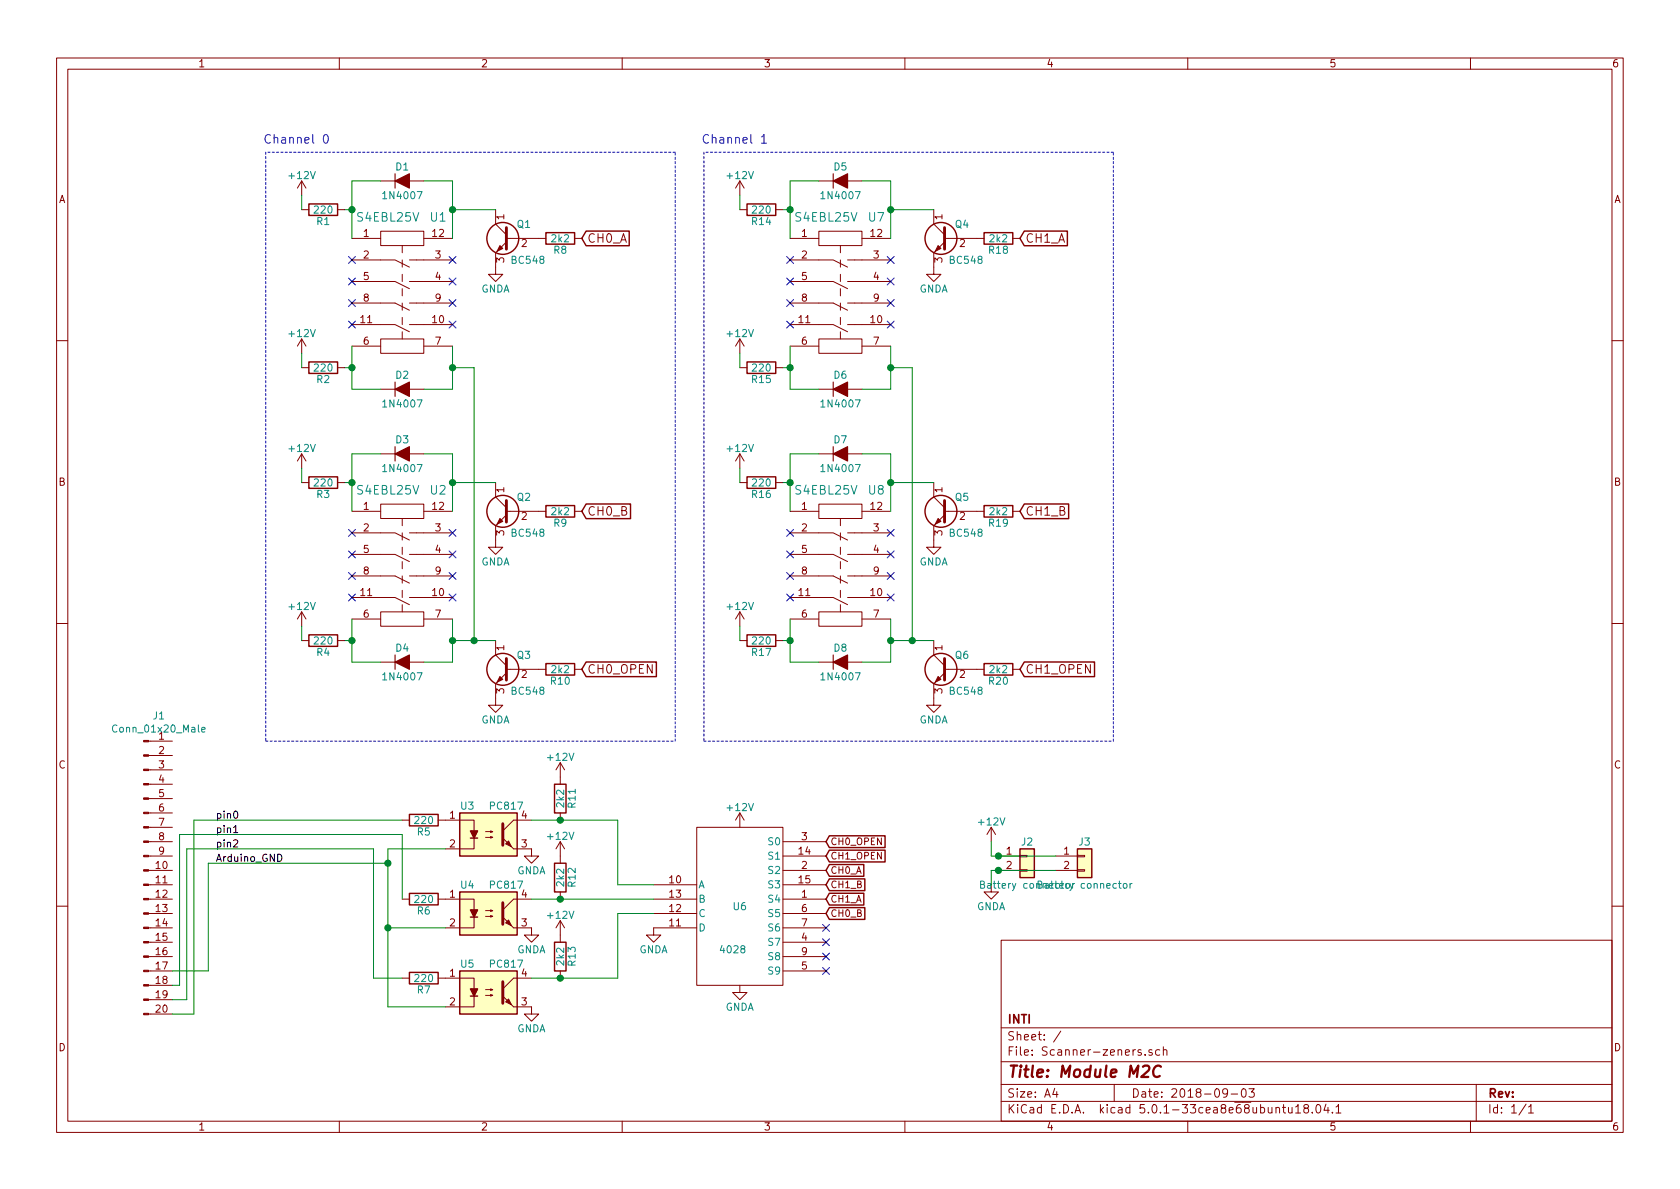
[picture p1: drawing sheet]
EESchema Schematic File Version 4
LIBS:Scanner-zeners-cache
EELAYER 26 0
EELAYER END
$Descr A4 11693 8268
encoding utf-8
Sheet 1 1
Title "Module M2C"
Date "2018-09-03"
Rev ""
Comp "INTI"
Comment1 ""
Comment2 ""
Comment3 ""
Comment4 ""
$EndDescr
$Comp
L Scanner-zeners-rescue:4028 U6
U 1 1
P 5150 6300
F 0 "U6" H 5150 6300 50  0000 C CNN
F 1 "4028" H 5100 6000 50  0000 C CNN
F 2 "Housings_DIP:DIP-16_W7.62mm_LongPads" H 5150 6300 60  0001 C CNN
F 3 "" H 5150 6300 60  0001 C CNN
	1    5150 6300
	1    0    0    -1  
$EndComp
$Comp
L Scanner-zeners-rescue:PC817 U3
U 1 1
P 3400 5800
F 0 "U3" H 3200 6000 50  0000 L CNN
F 1 "PC817" H 3400 6000 50  0000 L CNN
F 2 "Housings_DIP:DIP-4_W7.62mm" H 3200 5600 50  0001 L CIN
F 3 "" H 3400 5800 50  0001 L CNN
	1    3400 5800
	1    0    0    -1  
$EndComp
$Comp
L custom_components:S4EBL25V U1
U 1 1
P 2800 2050
F 0 "U1" H 3050 2600 60  0000 C CNN
F 1 "S4EBL25V" H 2700 2600 60  0000 C CNN
F 2 "custom_footprints:S4EBL25V" H 2600 2250 60  0001 C CNN
F 3 "" H 2600 2250 60  0001 C CNN
	1    2800 2050
	1    0    0    -1  
$EndComp
$Comp
L Scanner-zeners-rescue:R R5
U 1 1
P 2950 5700
F 0 "R5" V 3030 5700 50  0000 C CNN
F 1 "220" V 2950 5700 50  0000 C CNN
F 2 "Resistors_SMD:R_1206_HandSoldering" V 2880 5700 50  0001 C CNN
F 3 "" H 2950 5700 50  0001 C CNN
	1    2950 5700
	0    1    1    0   
$EndComp
$Comp
L Scanner-zeners-rescue:R R6
U 1 1
P 2950 6250
F 0 "R6" V 3030 6250 50  0000 C CNN
F 1 "220" V 2950 6250 50  0000 C CNN
F 2 "Resistors_SMD:R_1206_HandSoldering" V 2880 6250 50  0001 C CNN
F 3 "" H 2950 6250 50  0001 C CNN
	1    2950 6250
	0    1    1    0   
$EndComp
$Comp
L Scanner-zeners-rescue:R R7
U 1 1
P 2950 6800
F 0 "R7" V 3030 6800 50  0000 C CNN
F 1 "220" V 2950 6800 50  0000 C CNN
F 2 "Resistors_SMD:R_1206_HandSoldering" V 2880 6800 50  0001 C CNN
F 3 "" H 2950 6800 50  0001 C CNN
	1    2950 6800
	0    1    1    0   
$EndComp
$Comp
L Scanner-zeners-rescue:R R11
U 1 1
P 3900 5550
F 0 "R11" V 3980 5550 50  0000 C CNN
F 1 "2k2" V 3900 5550 50  0000 C CNN
F 2 "Resistors_SMD:R_1206_HandSoldering" V 3830 5550 50  0001 C CNN
F 3 "" H 3900 5550 50  0001 C CNN
	1    3900 5550
	1    0    0    -1  
$EndComp
$Comp
L power:GNDA #PWR01
U 1 1
P 3700 5900
F 0 "#PWR01" H 3700 5650 50  0001 C CNN
F 1 "GNDA" H 3700 5750 50  0000 C CNN
F 2 "" H 3700 5900 50  0001 C CNN
F 3 "" H 3700 5900 50  0001 C CNN
	1    3700 5900
	1    0    0    -1  
$EndComp
$Comp
L power:+12V #PWR02
U 1 1
P 3900 5400
F 0 "#PWR02" H 3900 5250 50  0001 C CNN
F 1 "+12V" H 3900 5540 50  0000 C CNN
F 2 "" H 3900 5400 50  0001 C CNN
F 3 "" H 3900 5400 50  0001 C CNN
	1    3900 5400
	1    0    0    -1  
$EndComp
$Comp
L Scanner-zeners-rescue:PC817 U5
U 1 1
P 3400 6900
F 0 "U5" H 3200 7100 50  0000 L CNN
F 1 "PC817" H 3400 7100 50  0000 L CNN
F 2 "Housings_DIP:DIP-4_W7.62mm" H 3200 6700 50  0001 L CIN
F 3 "" H 3400 6900 50  0001 L CNN
	1    3400 6900
	1    0    0    -1  
$EndComp
$Comp
L Scanner-zeners-rescue:R R13
U 1 1
P 3900 6650
F 0 "R13" V 3980 6650 50  0000 C CNN
F 1 "2k2" V 3900 6650 50  0000 C CNN
F 2 "Resistors_SMD:R_1206_HandSoldering" V 3830 6650 50  0001 C CNN
F 3 "" H 3900 6650 50  0001 C CNN
	1    3900 6650
	1    0    0    -1  
$EndComp
$Comp
L power:GNDA #PWR03
U 1 1
P 3700 7000
F 0 "#PWR03" H 3700 6750 50  0001 C CNN
F 1 "GNDA" H 3700 6850 50  0000 C CNN
F 2 "" H 3700 7000 50  0001 C CNN
F 3 "" H 3700 7000 50  0001 C CNN
	1    3700 7000
	1    0    0    -1  
$EndComp
$Comp
L power:+12V #PWR04
U 1 1
P 3900 6500
F 0 "#PWR04" H 3900 6350 50  0001 C CNN
F 1 "+12V" H 3900 6640 50  0000 C CNN
F 2 "" H 3900 6500 50  0001 C CNN
F 3 "" H 3900 6500 50  0001 C CNN
	1    3900 6500
	1    0    0    -1  
$EndComp
$Comp
L Scanner-zeners-rescue:PC817 U4
U 1 1
P 3400 6350
F 0 "U4" H 3200 6550 50  0000 L CNN
F 1 "PC817" H 3400 6550 50  0000 L CNN
F 2 "Housings_DIP:DIP-4_W7.62mm" H 3200 6150 50  0001 L CIN
F 3 "" H 3400 6350 50  0001 L CNN
	1    3400 6350
	1    0    0    -1  
$EndComp
$Comp
L Scanner-zeners-rescue:R R12
U 1 1
P 3900 6100
F 0 "R12" V 3980 6100 50  0000 C CNN
F 1 "2k2" V 3900 6100 50  0000 C CNN
F 2 "Resistors_SMD:R_1206_HandSoldering" V 3830 6100 50  0001 C CNN
F 3 "" H 3900 6100 50  0001 C CNN
	1    3900 6100
	1    0    0    -1  
$EndComp
$Comp
L power:GNDA #PWR05
U 1 1
P 3700 6450
F 0 "#PWR05" H 3700 6200 50  0001 C CNN
F 1 "GNDA" H 3700 6300 50  0000 C CNN
F 2 "" H 3700 6450 50  0001 C CNN
F 3 "" H 3700 6450 50  0001 C CNN
	1    3700 6450
	1    0    0    -1  
$EndComp
$Comp
L power:+12V #PWR06
U 1 1
P 3900 5950
F 0 "#PWR06" H 3900 5800 50  0001 C CNN
F 1 "+12V" H 3900 6090 50  0000 C CNN
F 2 "" H 3900 5950 50  0001 C CNN
F 3 "" H 3900 5950 50  0001 C CNN
	1    3900 5950
	1    0    0    -1  
$EndComp
$Comp
L power:GNDA #PWR07
U 1 1
P 4550 6450
F 0 "#PWR07" H 4550 6200 50  0001 C CNN
F 1 "GNDA" H 4550 6300 50  0000 C CNN
F 2 "" H 4550 6450 50  0001 C CNN
F 3 "" H 4550 6450 50  0001 C CNN
	1    4550 6450
	1    0    0    -1  
$EndComp
NoConn ~ 5750 6550
NoConn ~ 5750 6650
NoConn ~ 5750 6750
$Comp
L Scanner-zeners-rescue:BC548 Q1
U 1 1
P 3550 1650
F 0 "Q1" H 3400 1750 50  0000 L CNN
F 1 "BC548" H 3300 1500 50  0000 L CNN
F 2 "TO_SOT_Packages_THT:TO-92_Molded_Narrow" H 3750 1575 50  0001 L CIN
F 3 "" H 3550 1650 50  0001 L CNN
	1    3550 1650
	-1   0    0    -1  
$EndComp
$Comp
L Scanner-zeners-rescue:D_ALT D1
U 1 1
P 2800 1250
F 0 "D1" H 2800 1350 50  0000 C CNN
F 1 "1N4007" H 2800 1150 50  0000 C CNN
F 2 "Diodes_SMD:D_SMA-SMB_Universal_Handsoldering" H 2800 1250 50  0001 C CNN
F 3 "" H 2800 1250 50  0001 C CNN
	1    2800 1250
	1    0    0    -1  
$EndComp
NoConn ~ 3150 1800
NoConn ~ 3150 1950
NoConn ~ 3150 2100
NoConn ~ 3150 2250
NoConn ~ 2450 2250
NoConn ~ 2450 2100
NoConn ~ 2450 1950
NoConn ~ 2450 1800
$Comp
L power:GNDA #PWR08
U 1 1
P 3450 1850
F 0 "#PWR08" H 3450 1600 50  0001 C CNN
F 1 "GNDA" H 3450 1700 50  0000 C CNN
F 2 "" H 3450 1850 50  0001 C CNN
F 3 "" H 3450 1850 50  0001 C CNN
	1    3450 1850
	1    0    0    -1  
$EndComp
$Comp
L Scanner-zeners-rescue:R R1
U 1 1
P 2250 1450
F 0 "R1" V 2330 1450 50  0000 C CNN
F 1 "220" V 2250 1450 50  0000 C CNN
F 2 "Resistors_SMD:R_1206_HandSoldering" V 2180 1450 50  0001 C CNN
F 3 "" H 2250 1450 50  0001 C CNN
	1    2250 1450
	0    1    1    0   
$EndComp
$Comp
L power:+12V #PWR09
U 1 1
P 2100 1350
F 0 "#PWR09" H 2100 1200 50  0001 C CNN
F 1 "+12V" H 2100 1490 50  0000 C CNN
F 2 "" H 2100 1350 50  0001 C CNN
F 3 "" H 2100 1350 50  0001 C CNN
	1    2100 1350
	1    0    0    -1  
$EndComp
$Comp
L Scanner-zeners-rescue:D_ALT D2
U 1 1
P 2800 2700
F 0 "D2" H 2800 2800 50  0000 C CNN
F 1 "1N4007" H 2800 2600 50  0000 C CNN
F 2 "Diodes_SMD:D_SMA-SMB_Universal_Handsoldering" H 2800 2700 50  0001 C CNN
F 3 "" H 2800 2700 50  0001 C CNN
	1    2800 2700
	1    0    0    -1  
$EndComp
$Comp
L Scanner-zeners-rescue:R R2
U 1 1
P 2250 2550
F 0 "R2" V 2330 2550 50  0000 C CNN
F 1 "220" V 2250 2550 50  0000 C CNN
F 2 "Resistors_SMD:R_1206_HandSoldering" V 2180 2550 50  0001 C CNN
F 3 "" H 2250 2550 50  0001 C CNN
	1    2250 2550
	0    1    1    0   
$EndComp
$Comp
L power:+12V #PWR010
U 1 1
P 2100 2450
F 0 "#PWR010" H 2100 2300 50  0001 C CNN
F 1 "+12V" H 2100 2590 50  0000 C CNN
F 2 "" H 2100 2450 50  0001 C CNN
F 3 "" H 2100 2450 50  0001 C CNN
	1    2100 2450
	1    0    0    -1  
$EndComp
$Comp
L Scanner-zeners-rescue:R R8
U 1 1
P 3900 1650
F 0 "R8" V 3980 1650 50  0000 C CNN
F 1 "2k2" V 3900 1650 50  0000 C CNN
F 2 "Resistors_SMD:R_1206_HandSoldering" V 3830 1650 50  0001 C CNN
F 3 "" H 3900 1650 50  0001 C CNN
	1    3900 1650
	0    1    1    0   
$EndComp
$Comp
L custom_components:S4EBL25V U2
U 1 1
P 2800 3950
F 0 "U2" H 3050 4500 60  0000 C CNN
F 1 "S4EBL25V" H 2700 4500 60  0000 C CNN
F 2 "custom_footprints:S4EBL25V" H 2600 4150 60  0001 C CNN
F 3 "" H 2600 4150 60  0001 C CNN
	1    2800 3950
	1    0    0    -1  
$EndComp
$Comp
L Scanner-zeners-rescue:BC548 Q2
U 1 1
P 3550 3550
F 0 "Q2" H 3400 3650 50  0000 L CNN
F 1 "BC548" H 3300 3400 50  0000 L CNN
F 2 "TO_SOT_Packages_THT:TO-92_Molded_Narrow" H 3750 3475 50  0001 L CIN
F 3 "" H 3550 3550 50  0001 L CNN
	1    3550 3550
	-1   0    0    -1  
$EndComp
$Comp
L Scanner-zeners-rescue:D_ALT D3
U 1 1
P 2800 3150
F 0 "D3" H 2800 3250 50  0000 C CNN
F 1 "1N4007" H 2800 3050 50  0000 C CNN
F 2 "Diodes_SMD:D_SMA-SMB_Universal_Handsoldering" H 2800 3150 50  0001 C CNN
F 3 "" H 2800 3150 50  0001 C CNN
	1    2800 3150
	1    0    0    -1  
$EndComp
NoConn ~ 3150 3700
NoConn ~ 3150 3850
NoConn ~ 3150 4000
NoConn ~ 3150 4150
NoConn ~ 2450 4150
NoConn ~ 2450 4000
NoConn ~ 2450 3850
NoConn ~ 2450 3700
$Comp
L power:GNDA #PWR011
U 1 1
P 3450 3750
F 0 "#PWR011" H 3450 3500 50  0001 C CNN
F 1 "GNDA" H 3450 3600 50  0000 C CNN
F 2 "" H 3450 3750 50  0001 C CNN
F 3 "" H 3450 3750 50  0001 C CNN
	1    3450 3750
	1    0    0    -1  
$EndComp
$Comp
L Scanner-zeners-rescue:R R3
U 1 1
P 2250 3350
F 0 "R3" V 2330 3350 50  0000 C CNN
F 1 "220" V 2250 3350 50  0000 C CNN
F 2 "Resistors_SMD:R_1206_HandSoldering" V 2180 3350 50  0001 C CNN
F 3 "" H 2250 3350 50  0001 C CNN
	1    2250 3350
	0    1    1    0   
$EndComp
$Comp
L power:+12V #PWR012
U 1 1
P 2100 3250
F 0 "#PWR012" H 2100 3100 50  0001 C CNN
F 1 "+12V" H 2100 3390 50  0000 C CNN
F 2 "" H 2100 3250 50  0001 C CNN
F 3 "" H 2100 3250 50  0001 C CNN
	1    2100 3250
	1    0    0    -1  
$EndComp
$Comp
L Scanner-zeners-rescue:D_ALT D4
U 1 1
P 2800 4600
F 0 "D4" H 2800 4700 50  0000 C CNN
F 1 "1N4007" H 2800 4500 50  0000 C CNN
F 2 "Diodes_SMD:D_SMA-SMB_Universal_Handsoldering" H 2800 4600 50  0001 C CNN
F 3 "" H 2800 4600 50  0001 C CNN
	1    2800 4600
	1    0    0    -1  
$EndComp
$Comp
L Scanner-zeners-rescue:R R4
U 1 1
P 2250 4450
F 0 "R4" V 2330 4450 50  0000 C CNN
F 1 "220" V 2250 4450 50  0000 C CNN
F 2 "Resistors_SMD:R_1206_HandSoldering" V 2180 4450 50  0001 C CNN
F 3 "" H 2250 4450 50  0001 C CNN
	1    2250 4450
	0    1    1    0   
$EndComp
$Comp
L power:+12V #PWR013
U 1 1
P 2100 4350
F 0 "#PWR013" H 2100 4200 50  0001 C CNN
F 1 "+12V" H 2100 4490 50  0000 C CNN
F 2 "" H 2100 4350 50  0001 C CNN
F 3 "" H 2100 4350 50  0001 C CNN
	1    2100 4350
	1    0    0    -1  
$EndComp
$Comp
L Scanner-zeners-rescue:BC548 Q3
U 1 1
P 3550 4650
F 0 "Q3" H 3400 4750 50  0000 L CNN
F 1 "BC548" H 3300 4500 50  0000 L CNN
F 2 "TO_SOT_Packages_THT:TO-92_Molded_Narrow" H 3750 4575 50  0001 L CIN
F 3 "" H 3550 4650 50  0001 L CNN
	1    3550 4650
	-1   0    0    -1  
$EndComp
$Comp
L power:GNDA #PWR014
U 1 1
P 3450 4850
F 0 "#PWR014" H 3450 4600 50  0001 C CNN
F 1 "GNDA" H 3450 4700 50  0000 C CNN
F 2 "" H 3450 4850 50  0001 C CNN
F 3 "" H 3450 4850 50  0001 C CNN
	1    3450 4850
	1    0    0    -1  
$EndComp
$Comp
L Scanner-zeners-rescue:R R9
U 1 1
P 3900 3550
F 0 "R9" V 3980 3550 50  0000 C CNN
F 1 "2k2" V 3900 3550 50  0000 C CNN
F 2 "Resistors_SMD:R_1206_HandSoldering" V 3830 3550 50  0001 C CNN
F 3 "" H 3900 3550 50  0001 C CNN
	1    3900 3550
	0    1    1    0   
$EndComp
$Comp
L Scanner-zeners-rescue:R R10
U 1 1
P 3900 4650
F 0 "R10" V 3980 4650 50  0000 C CNN
F 1 "2k2" V 3900 4650 50  0000 C CNN
F 2 "Resistors_SMD:R_1206_HandSoldering" V 3830 4650 50  0001 C CNN
F 3 "" H 3900 4650 50  0001 C CNN
	1    3900 4650
	0    1    1    0   
$EndComp
Text GLabel 4050 4650 2    60   Input ~ 0
CH0_OPEN
Text GLabel 4050 1650 2    60   Input ~ 0
CH0_A
Text GLabel 4050 3550 2    60   Input ~ 0
CH0_B
Text Notes 2300 1000 2    60   ~ 0
Channel 0
$Comp
L custom_components:S4EBL25V U7
U 1 1
P 5850 2050
F 0 "U7" H 6100 2600 60  0000 C CNN
F 1 "S4EBL25V" H 5750 2600 60  0000 C CNN
F 2 "custom_footprints:S4EBL25V" H 5650 2250 60  0001 C CNN
F 3 "" H 5650 2250 60  0001 C CNN
	1    5850 2050
	1    0    0    -1  
$EndComp
$Comp
L Scanner-zeners-rescue:BC548 Q4
U 1 1
P 6600 1650
F 0 "Q4" H 6450 1750 50  0000 L CNN
F 1 "BC548" H 6350 1500 50  0000 L CNN
F 2 "TO_SOT_Packages_THT:TO-92_Molded_Narrow" H 6800 1575 50  0001 L CIN
F 3 "" H 6600 1650 50  0001 L CNN
	1    6600 1650
	-1   0    0    -1  
$EndComp
$Comp
L Scanner-zeners-rescue:D_ALT D5
U 1 1
P 5850 1250
F 0 "D5" H 5850 1350 50  0000 C CNN
F 1 "1N4007" H 5850 1150 50  0000 C CNN
F 2 "Diodes_SMD:D_SMA-SMB_Universal_Handsoldering" H 5850 1250 50  0001 C CNN
F 3 "" H 5850 1250 50  0001 C CNN
	1    5850 1250
	1    0    0    -1  
$EndComp
NoConn ~ 6200 1800
NoConn ~ 6200 1950
NoConn ~ 6200 2100
NoConn ~ 6200 2250
NoConn ~ 5500 2250
NoConn ~ 5500 2100
NoConn ~ 5500 1950
NoConn ~ 5500 1800
$Comp
L power:GNDA #PWR015
U 1 1
P 6500 1850
F 0 "#PWR015" H 6500 1600 50  0001 C CNN
F 1 "GNDA" H 6500 1700 50  0000 C CNN
F 2 "" H 6500 1850 50  0001 C CNN
F 3 "" H 6500 1850 50  0001 C CNN
	1    6500 1850
	1    0    0    -1  
$EndComp
$Comp
L Scanner-zeners-rescue:R R14
U 1 1
P 5300 1450
F 0 "R14" V 5380 1450 50  0000 C CNN
F 1 "220" V 5300 1450 50  0000 C CNN
F 2 "Resistors_SMD:R_1206_HandSoldering" V 5230 1450 50  0001 C CNN
F 3 "" H 5300 1450 50  0001 C CNN
	1    5300 1450
	0    1    1    0   
$EndComp
$Comp
L power:+12V #PWR016
U 1 1
P 5150 1350
F 0 "#PWR016" H 5150 1200 50  0001 C CNN
F 1 "+12V" H 5150 1490 50  0000 C CNN
F 2 "" H 5150 1350 50  0001 C CNN
F 3 "" H 5150 1350 50  0001 C CNN
	1    5150 1350
	1    0    0    -1  
$EndComp
$Comp
L Scanner-zeners-rescue:D_ALT D6
U 1 1
P 5850 2700
F 0 "D6" H 5850 2800 50  0000 C CNN
F 1 "1N4007" H 5850 2600 50  0000 C CNN
F 2 "Diodes_SMD:D_SMA-SMB_Universal_Handsoldering" H 5850 2700 50  0001 C CNN
F 3 "" H 5850 2700 50  0001 C CNN
	1    5850 2700
	1    0    0    -1  
$EndComp
$Comp
L Scanner-zeners-rescue:R R15
U 1 1
P 5300 2550
F 0 "R15" V 5380 2550 50  0000 C CNN
F 1 "220" V 5300 2550 50  0000 C CNN
F 2 "Resistors_SMD:R_1206_HandSoldering" V 5230 2550 50  0001 C CNN
F 3 "" H 5300 2550 50  0001 C CNN
	1    5300 2550
	0    1    1    0   
$EndComp
$Comp
L power:+12V #PWR017
U 1 1
P 5150 2450
F 0 "#PWR017" H 5150 2300 50  0001 C CNN
F 1 "+12V" H 5150 2590 50  0000 C CNN
F 2 "" H 5150 2450 50  0001 C CNN
F 3 "" H 5150 2450 50  0001 C CNN
	1    5150 2450
	1    0    0    -1  
$EndComp
$Comp
L Scanner-zeners-rescue:R R18
U 1 1
P 6950 1650
F 0 "R18" V 7030 1650 50  0000 C CNN
F 1 "2k2" V 6950 1650 50  0000 C CNN
F 2 "Resistors_SMD:R_1206_HandSoldering" V 6880 1650 50  0001 C CNN
F 3 "" H 6950 1650 50  0001 C CNN
	1    6950 1650
	0    1    1    0   
$EndComp
$Comp
L custom_components:S4EBL25V U8
U 1 1
P 5850 3950
F 0 "U8" H 6100 4500 60  0000 C CNN
F 1 "S4EBL25V" H 5750 4500 60  0000 C CNN
F 2 "custom_footprints:S4EBL25V" H 5650 4150 60  0001 C CNN
F 3 "" H 5650 4150 60  0001 C CNN
	1    5850 3950
	1    0    0    -1  
$EndComp
$Comp
L Scanner-zeners-rescue:BC548 Q5
U 1 1
P 6600 3550
F 0 "Q5" H 6450 3650 50  0000 L CNN
F 1 "BC548" H 6350 3400 50  0000 L CNN
F 2 "TO_SOT_Packages_THT:TO-92_Molded_Narrow" H 6800 3475 50  0001 L CIN
F 3 "" H 6600 3550 50  0001 L CNN
	1    6600 3550
	-1   0    0    -1  
$EndComp
$Comp
L Scanner-zeners-rescue:D_ALT D7
U 1 1
P 5850 3150
F 0 "D7" H 5850 3250 50  0000 C CNN
F 1 "1N4007" H 5850 3050 50  0000 C CNN
F 2 "Diodes_SMD:D_SMA-SMB_Universal_Handsoldering" H 5850 3150 50  0001 C CNN
F 3 "" H 5850 3150 50  0001 C CNN
	1    5850 3150
	1    0    0    -1  
$EndComp
NoConn ~ 6200 3700
NoConn ~ 6200 3850
NoConn ~ 6200 4000
NoConn ~ 6200 4150
NoConn ~ 5500 4150
NoConn ~ 5500 4000
NoConn ~ 5500 3850
NoConn ~ 5500 3700
$Comp
L power:GNDA #PWR018
U 1 1
P 6500 3750
F 0 "#PWR018" H 6500 3500 50  0001 C CNN
F 1 "GNDA" H 6500 3600 50  0000 C CNN
F 2 "" H 6500 3750 50  0001 C CNN
F 3 "" H 6500 3750 50  0001 C CNN
	1    6500 3750
	1    0    0    -1  
$EndComp
$Comp
L Scanner-zeners-rescue:R R16
U 1 1
P 5300 3350
F 0 "R16" V 5380 3350 50  0000 C CNN
F 1 "220" V 5300 3350 50  0000 C CNN
F 2 "Resistors_SMD:R_1206_HandSoldering" V 5230 3350 50  0001 C CNN
F 3 "" H 5300 3350 50  0001 C CNN
	1    5300 3350
	0    1    1    0   
$EndComp
$Comp
L power:+12V #PWR019
U 1 1
P 5150 3250
F 0 "#PWR019" H 5150 3100 50  0001 C CNN
F 1 "+12V" H 5150 3390 50  0000 C CNN
F 2 "" H 5150 3250 50  0001 C CNN
F 3 "" H 5150 3250 50  0001 C CNN
	1    5150 3250
	1    0    0    -1  
$EndComp
$Comp
L Scanner-zeners-rescue:D_ALT D8
U 1 1
P 5850 4600
F 0 "D8" H 5850 4700 50  0000 C CNN
F 1 "1N4007" H 5850 4500 50  0000 C CNN
F 2 "Diodes_SMD:D_SMA-SMB_Universal_Handsoldering" H 5850 4600 50  0001 C CNN
F 3 "" H 5850 4600 50  0001 C CNN
	1    5850 4600
	1    0    0    -1  
$EndComp
$Comp
L Scanner-zeners-rescue:R R17
U 1 1
P 5300 4450
F 0 "R17" V 5380 4450 50  0000 C CNN
F 1 "220" V 5300 4450 50  0000 C CNN
F 2 "Resistors_SMD:R_1206_HandSoldering" V 5230 4450 50  0001 C CNN
F 3 "" H 5300 4450 50  0001 C CNN
	1    5300 4450
	0    1    1    0   
$EndComp
$Comp
L power:+12V #PWR020
U 1 1
P 5150 4350
F 0 "#PWR020" H 5150 4200 50  0001 C CNN
F 1 "+12V" H 5150 4490 50  0000 C CNN
F 2 "" H 5150 4350 50  0001 C CNN
F 3 "" H 5150 4350 50  0001 C CNN
	1    5150 4350
	1    0    0    -1  
$EndComp
$Comp
L Scanner-zeners-rescue:BC548 Q6
U 1 1
P 6600 4650
F 0 "Q6" H 6450 4750 50  0000 L CNN
F 1 "BC548" H 6350 4500 50  0000 L CNN
F 2 "TO_SOT_Packages_THT:TO-92_Molded_Narrow" H 6800 4575 50  0001 L CIN
F 3 "" H 6600 4650 50  0001 L CNN
	1    6600 4650
	-1   0    0    -1  
$EndComp
$Comp
L power:GNDA #PWR021
U 1 1
P 6500 4850
F 0 "#PWR021" H 6500 4600 50  0001 C CNN
F 1 "GNDA" H 6500 4700 50  0000 C CNN
F 2 "" H 6500 4850 50  0001 C CNN
F 3 "" H 6500 4850 50  0001 C CNN
	1    6500 4850
	1    0    0    -1  
$EndComp
$Comp
L Scanner-zeners-rescue:R R19
U 1 1
P 6950 3550
F 0 "R19" V 7030 3550 50  0000 C CNN
F 1 "2k2" V 6950 3550 50  0000 C CNN
F 2 "Resistors_SMD:R_1206_HandSoldering" V 6880 3550 50  0001 C CNN
F 3 "" H 6950 3550 50  0001 C CNN
	1    6950 3550
	0    1    1    0   
$EndComp
$Comp
L Scanner-zeners-rescue:R R20
U 1 1
P 6950 4650
F 0 "R20" V 7030 4650 50  0000 C CNN
F 1 "2k2" V 6950 4650 50  0000 C CNN
F 2 "Resistors_SMD:R_1206_HandSoldering" V 6880 4650 50  0001 C CNN
F 3 "" H 6950 4650 50  0001 C CNN
	1    6950 4650
	0    1    1    0   
$EndComp
Text GLabel 7100 4650 2    60   Input ~ 0
CH1_OPEN
Text GLabel 7100 1650 2    60   Input ~ 0
CH1_A
Text GLabel 7100 3550 2    60   Input ~ 0
CH1_B
Text Notes 5350 1000 2    60   ~ 0
Channel 1
Text GLabel 5750 5850 2    47   Input ~ 0
CH0_OPEN
Text GLabel 5750 5950 2    47   Input ~ 0
CH1_OPEN
Text GLabel 5750 6050 2    47   Input ~ 0
CH0_A
Text GLabel 5750 6150 2    47   Input ~ 0
CH1_B
Text GLabel 5750 6250 2    47   Input ~ 0
CH1_A
Text GLabel 5750 6350 2    47   Input ~ 0
CH0_B
NoConn ~ 5750 6450
$Comp
L power:GNDA #PWR022
U 1 1
P 5150 6850
F 0 "#PWR022" H 5150 6600 50  0001 C CNN
F 1 "GNDA" H 5150 6700 50  0000 C CNN
F 2 "" H 5150 6850 50  0001 C CNN
F 3 "" H 5150 6850 50  0001 C CNN
	1    5150 6850
	1    0    0    -1  
$EndComp
$Comp
L power:+12V #PWR023
U 1 1
P 5150 5750
F 0 "#PWR023" H 5150 5600 50  0001 C CNN
F 1 "+12V" H 5150 5890 50  0000 C CNN
F 2 "" H 5150 5750 50  0001 C CNN
F 3 "" H 5150 5750 50  0001 C CNN
	1    5150 5750
	1    0    0    -1  
$EndComp
Connection ~ 6350 4450
Wire Wire Line
	6350 2550 6350 4450
Wire Wire Line
	6200 2550 6350 2550
Connection ~ 3300 4450
Wire Wire Line
	3300 2550 3300 4450
Wire Wire Line
	3150 2550 3300 2550
Wire Notes Line
	4900 5150 7750 5150
Wire Notes Line
	4900 1050 4900 5150
Wire Notes Line
	7750 1050 4900 1050
Wire Notes Line
	7750 5150 7750 1050
Connection ~ 6200 4450
Wire Wire Line
	6500 4450 6350 4450
Wire Wire Line
	6200 3350 6500 3350
Wire Wire Line
	5500 4600 5700 4600
Wire Wire Line
	6200 4600 6000 4600
Connection ~ 5500 4450
Wire Wire Line
	5450 4450 5500 4450
Wire Wire Line
	6200 4300 6200 4450
Wire Wire Line
	5500 4300 5500 4450
Connection ~ 5500 3350
Wire Wire Line
	5450 3350 5500 3350
Wire Wire Line
	5150 3350 5150 3250
Connection ~ 6200 3350
Wire Wire Line
	6200 3150 6200 3350
Wire Wire Line
	6000 3150 6200 3150
Wire Wire Line
	5500 3150 5700 3150
Wire Wire Line
	5500 3550 5500 3350
Connection ~ 6200 2550
Wire Wire Line
	6200 1450 6500 1450
Wire Wire Line
	5500 2700 5700 2700
Wire Wire Line
	6200 2700 6000 2700
Connection ~ 5500 2550
Wire Wire Line
	5450 2550 5500 2550
Wire Wire Line
	6200 2400 6200 2550
Wire Wire Line
	5500 2400 5500 2550
Wire Wire Line
	5150 2550 5150 2450
Connection ~ 5500 1450
Wire Wire Line
	5450 1450 5500 1450
Wire Wire Line
	5150 1450 5150 1350
Connection ~ 6200 1450
Wire Wire Line
	6200 1250 6200 1450
Wire Wire Line
	6000 1250 6200 1250
Wire Wire Line
	5500 1250 5700 1250
Wire Wire Line
	5500 1650 5500 1450
Wire Notes Line
	1850 5150 4700 5150
Wire Notes Line
	1850 1050 1850 5150
Wire Notes Line
	4700 1050 1850 1050
Wire Notes Line
	4700 5150 4700 1050
Connection ~ 3150 4450
Wire Wire Line
	3450 4450 3300 4450
Wire Wire Line
	3150 3350 3450 3350
Wire Wire Line
	2450 4600 2650 4600
Wire Wire Line
	3150 4600 2950 4600
Connection ~ 2450 4450
Wire Wire Line
	2400 4450 2450 4450
Wire Wire Line
	3150 4300 3150 4450
Wire Wire Line
	2450 4300 2450 4450
Wire Wire Line
	2100 4450 2100 4350
Connection ~ 2450 3350
Wire Wire Line
	2400 3350 2450 3350
Wire Wire Line
	2100 3350 2100 3250
Connection ~ 3150 3350
Wire Wire Line
	3150 3150 3150 3350
Wire Wire Line
	2950 3150 3150 3150
Wire Wire Line
	2450 3150 2650 3150
Wire Wire Line
	2450 3550 2450 3350
Connection ~ 3150 2550
Wire Wire Line
	3150 1450 3450 1450
Wire Wire Line
	2450 2700 2650 2700
Wire Wire Line
	3150 2700 2950 2700
Connection ~ 2450 2550
Wire Wire Line
	2400 2550 2450 2550
Wire Wire Line
	3150 2400 3150 2550
Wire Wire Line
	2450 2400 2450 2550
Wire Wire Line
	2100 2550 2100 2450
Connection ~ 2450 1450
Wire Wire Line
	2400 1450 2450 1450
Wire Wire Line
	2100 1450 2100 1350
Connection ~ 3150 1450
Wire Wire Line
	3150 1250 3150 1450
Wire Wire Line
	2950 1250 3150 1250
Wire Wire Line
	2450 1250 2650 1250
Wire Wire Line
	2450 1650 2450 1450
Connection ~ 3900 6800
Wire Wire Line
	4300 6350 4300 6800
Wire Wire Line
	4550 6350 4300 6350
Connection ~ 3900 6250
Connection ~ 3900 5700
Wire Wire Line
	4300 6150 4300 5700
Wire Wire Line
	4550 6150 4300 6150
Wire Wire Line
	3700 6250 3900 6250
Wire Wire Line
	4300 6800 3900 6800
Wire Wire Line
	4300 5700 3900 5700
Connection ~ 2700 6000
Wire Wire Line
	2600 6800 2800 6800
Wire Wire Line
	2600 5900 2600 6800
Wire Wire Line
	2800 5800 2800 6250
Connection ~ 2700 6450
Wire Wire Line
	3100 6450 2700 6450
Wire Wire Line
	2700 5900 3100 5900
Wire Wire Line
	2700 7000 2700 6450
Wire Wire Line
	3100 7000 2700 7000
Wire Wire Line
	5150 4450 5150 4350
$Comp
L power:+12V #PWR024
U 1 1
P 6900 5850
F 0 "#PWR024" H 6900 5700 50  0001 C CNN
F 1 "+12V" H 6900 5990 50  0000 C CNN
F 2 "" H 6900 5850 50  0001 C CNN
F 3 "" H 6900 5850 50  0001 C CNN
	1    6900 5850
	1    0    0    -1  
$EndComp
$Comp
L power:GNDA #PWR025
U 1 1
P 6900 6150
F 0 "#PWR025" H 6900 5900 50  0001 C CNN
F 1 "GNDA" H 6900 6000 50  0000 C CNN
F 2 "" H 6900 6150 50  0001 C CNN
F 3 "" H 6900 6150 50  0001 C CNN
	1    6900 6150
	1    0    0    -1  
$EndComp
$Comp
L Scanner-zeners-rescue:Conn_01x02 J2
U 1 1
P 7150 5950
F 0 "J2" H 7150 6050 50  0000 C CNN
F 1 "Battery connector" H 7150 5750 50  0000 C CNN
F 2 "Connector_PinHeader_2.54mm:PinHeader_1x02_P2.54mm_Vertical" H 7150 5950 50  0001 C CNN
F 3 "" H 7150 5950 50  0001 C CNN
	1    7150 5950
	1    0    0    -1  
$EndComp
Wire Wire Line
	6900 6150 6900 6050
Wire Wire Line
	6900 5950 6900 5850
Wire Wire Line
	6350 4450 6200 4450
Wire Wire Line
	3300 4450 3150 4450
Wire Wire Line
	6200 4450 6200 4600
Wire Wire Line
	5500 4450 5500 4600
Wire Wire Line
	5500 3350 5500 3150
Wire Wire Line
	6200 3350 6200 3550
Wire Wire Line
	6200 2550 6200 2700
Wire Wire Line
	5500 2550 5500 2700
Wire Wire Line
	5500 1450 5500 1250
Wire Wire Line
	6200 1450 6200 1650
Wire Wire Line
	3150 4450 3150 4600
Wire Wire Line
	2450 4450 2450 4600
Wire Wire Line
	2450 3350 2450 3150
Wire Wire Line
	3150 3350 3150 3550
Wire Wire Line
	3150 2550 3150 2700
Wire Wire Line
	2450 2550 2450 2700
Wire Wire Line
	2450 1450 2450 1250
Wire Wire Line
	3150 1450 3150 1650
Wire Wire Line
	3900 6800 3700 6800
Wire Wire Line
	3900 6250 4550 6250
Wire Wire Line
	3900 5700 3700 5700
Wire Wire Line
	2700 6000 2700 5900
Wire Wire Line
	2700 6450 2700 6000
Wire Wire Line
	1450 6000 2700 6000
Text Label 1500 6000 0    50   ~ 0
Arduino_GND
Text Label 1500 5900 0    50   ~ 0
pin2
Text Label 1500 5800 0    50   ~ 0
pin1
Text Label 1500 5700 0    50   ~ 0
pin0
$Comp
L Connector:Conn_01x20_Male J1
U 1 1
P 1000 6050
F 0 "J1" H 1106 7128 50  0000 C CNN
F 1 "Conn_01x20_Male" H 1106 7037 50  0000 C CNN
F 2 "Connector_PinHeader_2.54mm:PinHeader_1x20_P2.54mm_Horizontal" H 1000 6050 50  0001 C CNN
F 3 "~" H 1000 6050 50  0001 C CNN
	1    1000 6050
	1    0    0    -1  
$EndComp
$Comp
L Scanner-zeners-rescue:Conn_01x02 J3
U 1 1
P 7550 5950
F 0 "J3" H 7550 6050 50  0000 C CNN
F 1 "Battery connector" H 7550 5750 50  0000 C CNN
F 2 "Connector_PinHeader_2.54mm:PinHeader_1x02_P2.54mm_Vertical" H 7550 5950 50  0001 C CNN
F 3 "" H 7550 5950 50  0001 C CNN
	1    7550 5950
	1    0    0    -1  
$EndComp
Wire Wire Line
	6900 5950 6950 5950
Connection ~ 6950 5950
Wire Wire Line
	6950 5950 7350 5950
Wire Wire Line
	6900 6050 6950 6050
Connection ~ 6950 6050
Wire Wire Line
	6950 6050 7350 6050
Wire Wire Line
	1350 5700 1350 7050
Wire Wire Line
	1350 7050 1200 7050
Wire Wire Line
	1350 5700 2800 5700
Wire Wire Line
	1300 5900 1300 6950
Wire Wire Line
	1300 6950 1200 6950
Wire Wire Line
	1300 5900 2600 5900
Wire Wire Line
	1250 5800 1250 6850
Wire Wire Line
	1250 6850 1200 6850
Wire Wire Line
	1250 5800 2800 5800
Wire Wire Line
	1450 6000 1450 6750
Wire Wire Line
	1450 6750 1200 6750
$EndSCHEMATC
